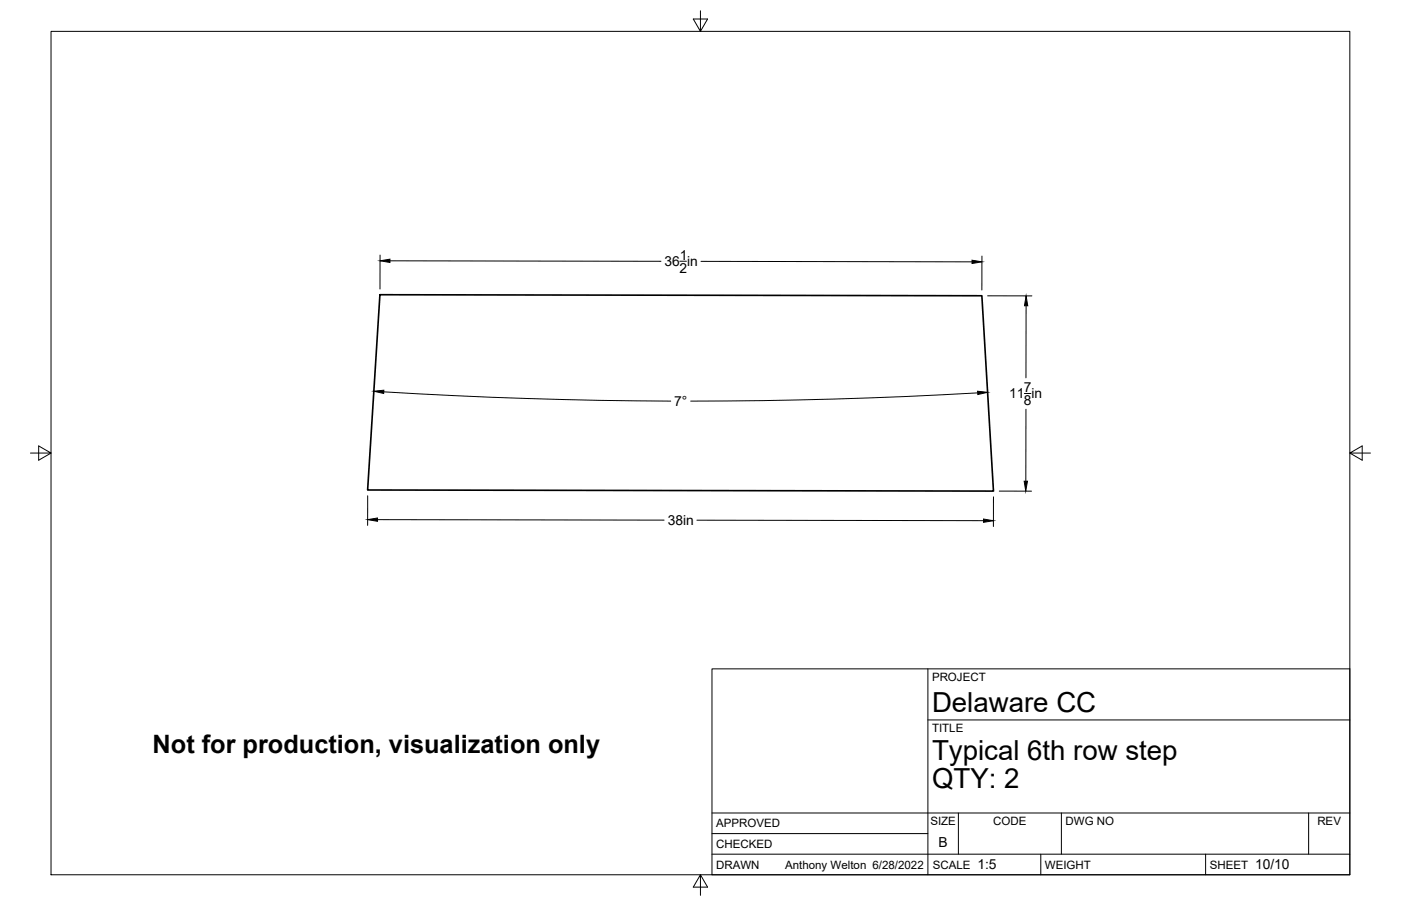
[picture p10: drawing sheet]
<svg xmlns="http://www.w3.org/2000/svg" width="432mm" height="279mm" viewBox="0 0 432 279" stroke-linecap="round" stroke-linejoin="round" font-family="sans-serif">
<!-- layer: Visible -->
<path d="M117.1 90.9l185.5 .3 3.6 60.2-192.9-.3z" fill="none" stroke="#000" stroke-width=".51"/>
<!-- layer: Border -->
<path d="M15.7 9.7h400.3v260.1h-400.3zM215.9 3.3v6.4l-2.2-3.8h4.4l-2.2 3.8M9.4 139.7h6.3l-3.8-2.2v4.4l3.8-2.2M416 139.7l3.8 2.2v-4.4l-3.8 2.2h6.4M215.9 269.8l2.2 3.8h-4.4l2.2-3.8v6.3" fill="none" stroke="#000" stroke-width=".31"/>
<!-- layer: Titleblock -->
<path d="M219.4 206.3h196.6v63.5h-196.6zM286 206.3v63.5M286 222h130M219.4 257.1h66.6M219.4 250.7h196.6M295.4 250.7v12.7M327.1 250.7v12.7M403.3 250.7v12.7M219.4 263.4h196.6M320.8 263.4v6.4M371.6 263.4v6.4" fill="none" stroke="#000" stroke-width=".31"/>
<!-- layer: Dimensions -->
<g fill="none" stroke="#000" stroke-width=".31">
<path d="M117.1 78.7v10.4M302.6 79v10.5M120.2 80.4l83.5 .2M209.5 80.6h2.1M216 80.6l83.6 .2M304.4 91.2h13.6M316.3 94.3l-.1 22.2M118.3 120.8a1568.2 1568.2 0 0 0 88.4 2.9M301.3 121.2a1541.7 1541.7 0 0 1-88.4 2.5M315.7 121.3h2M316.2 126.2v22.2M113.3 152.9v9.1"/>
<path d="M306.2 153.2v9.2M308 151.4l9.9 .1M116.4 160.3l88.3 .1M214.8 160.4l88.3 .2"/>
</g>
<path d="M117.1 80.4l3.1-.5v1zM299.6 80.2l3 .6-3 .5zM316.3 91.2l.5 3.1h-1.1zM115.2 120.7l3.1-.4v1zM301.3 120.7l3.1 .3-3 .7zM113.3 160.3l3.1-.6v1.1zM315.7 148.4h1l-.6 3zM303.1 160.1l3.1 .5-3.1 .5z" fill="#000" stroke="#000" stroke-width=".31"/>
<g font-size="8.5">
<text x="287.3" y="219.5">Delaware CC</text>
<text x="287.3" y="234.5">Typical 6th row step</text>
<text x="287.3" y="243.1">QTY: 2</text>
</g>
<text font-size="7.8" x="47" y="232.4">Not for production, visualization only</text>
<g font-size="4.3">
<text x="204.8" y="82.1">36 in</text>
<text x="209.5" y="80.1">1</text>
<text x="209.4" y="84.1">2</text>
<text x="207.8" y="125.2">7°</text>
<text x="311" y="122.9">11 in</text>
<text x="315.6" y="120.8">7</text>
<text x="315.6" y="125">8</text>
<text x="205.8" y="161.9">38in</text>
<text x="289.3" y="261.2">B</text>
<text x="301.2" y="268.1">1:5</text>
<text x="386.8" y="268.1">10/10</text>
</g>
<g font-size="3.5">
<text x="287.3" y="210.1">PROJECT</text>
<text x="287.3" y="225.8">TITLE</text>
<text x="220.7" y="255.2">APPROVED</text>
<text x="286.7" y="254.5">SIZE</text>
<text x="306.1" y="254.5">CODE</text>
<text x="328.4" y="254.5">DWG NO</text>
<text x="406" y="254.5">REV</text>
<text x="220.7" y="261.5">CHECKED</text>
<text x="220.7" y="267.9">DRAWN</text>
<text x="242" y="267.9">Anthony Welton 6/28/2022</text>
<text x="287.5" y="267.9">SCALE</text>
<text x="322.1" y="267.9">WEIGHT</text>
<text x="372.9" y="267.9">SHEET</text>
</g>
</svg>
